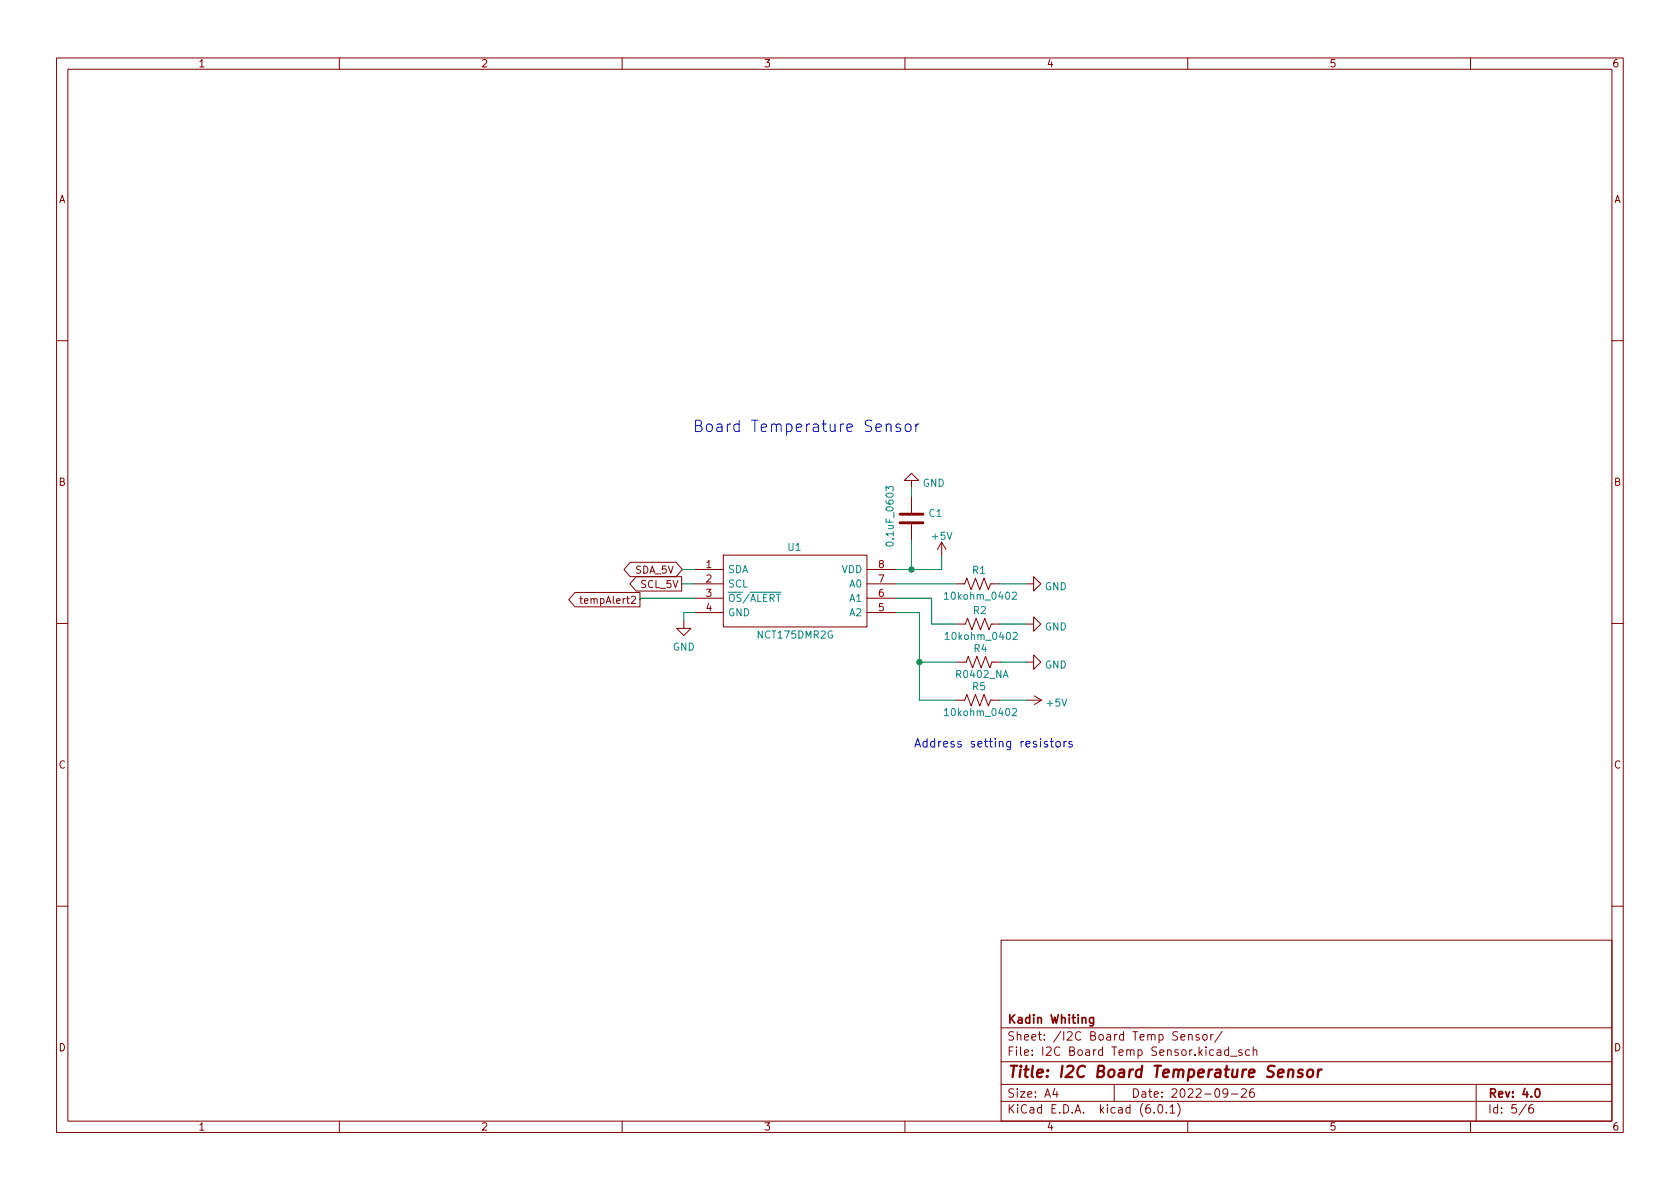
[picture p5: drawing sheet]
<svg xmlns="http://www.w3.org/2000/svg" width="297mm" height="210mm" viewBox="0 0 297 210" stroke-linecap="round" stroke-linejoin="round" font-family="sans-serif">
<g fill="none" stroke="#840000" stroke-width=".18">
<path d="M10 10.2h277v190.1h-277zM12 12.2h273v186.1h-273zM60 10.2v2M110 10.2v2M160 10.2v2M210 10.2v2M260 10.2v2M10 60.2h2M285 60.2h2M111.4 99.4h8.1l1.1 1.3-1.1 1.3h-8.1l-1.1-1.3zM127.9 98.2h25.4v12.7h-25.4zM161.2 85h1.2l-1.2-1.3-1.3 1.3h1.3v1.2"/>
<path d="M161.2 87.9v2.8M161.2 92.7v2.8M166.5 95.9l-.8 1.2M166.5 95.9v2.5M166.5 95.9l.8 1.2M10 110.2h2M101.7 104.8h11.5v2.5h-11.5l-1.1-1.3zM102.5 105.9h.5M102.7 105.4v1.1l.3 .2M112.5 102h8v2.5h-8l-1.1-1.3zM120.9 109.8v1.3h1.3l-1.3 1.3-1.3-1.3h1.3M122.8 103.2h5.1"/>
<path d="M122.8 100.7h5.1M122.8 105.8h5.1M122.8 108.3h5.1M153.3 103.2h5.1M153.3 100.7h5.1M153.3 105.8h5.1M153.3 108.3h5.1M169 103.2h1.6l.3-1 .8 2.1 .8-2.1 .7 2.1 .8-2.1 .8 2.1 .3-1.1h1.6M169.2 110.4h1.5l.4-1.1 .7 2.1 .8-2.1 .8 2.1 .7-2.1 .8 2.1 .4-1h1.5M169.3 117.1h1.5l.4-1 .8 2 .7-2 .8 2 .7-2 .8 2 .4-1h1.5M181.5 103.2h1.3v-1.2l1.2 1.2-1.2 1.3v-1.3M181.5 117.1h1.3v-1.3l1.2 1.3-1.2 1.3v-1.3"/>
<path d="M181.5 110.4h1.3v-1.3l1.2 1.3-1.2 1.2v-1.2M285 110.2h2M169 123.8h1.6l.3-1 .8 2 .8-2 .7 2 .8-2 .8 2 .3-1h1.6M181.6 123.8h2.5M182.9 123.1l1.2 .7M184.1 123.8l-1.2 .8M10 160.2h2M177 166.3h108v32h-108zM285 160.2h2M60 198.3v2M110 198.3v2M160 198.3v2"/>
<path d="M177 194.8h108M177 191.8h108M177 187.8h108M177 181.8h108M186.5 192.5l-.4 1h1M186.9 193v1M197 191.8v3M204.1 196.7v.1M204.9 195.4l.2-.1a.81 .81 0 0 1 .6 .7 .81 .81 0 0 1-.3 .8h-.2a.81 .81 0 0 1-.6-.6 .81 .81 0 0 1 .3-.8zM206.2 196.7v.1M206.9 195.8l.4-.5v1.5M206.9 196.8h.8"/>
<path d="M208.2 195.1a1.72 1.72 0 0 1 0 2.3M208.8 183.4l.7-.1-.1-.3-.4-.1-.2 .2 .1 .8h.5M210 198.3v2M210.1 183.1l.3-.2 .3 .1 .1 .9M210.1 182.9v1M212 183l-.4-.1-.2 .2 .1 .3 .5 .1v.4h-.6M212.7 183.1l.2-.2 .5 .2v.5l-.1 .3h-.4l-.2-.1zM214.1 182.9v1M214.5 182.9l-.3 .1-.1 .2M215.2 185.7h.6l.1 .9M215.9 186l-.5 .1a.29 .29 0 0 0-.3 .2 .29 .29 0 0 0 .3 .3h.5M216.1 182.4l-1.3 1.9"/>
<path d="M217.1 193.2l-.3 .3h-.3l-.3-.3 .2-.6 .4-.1 .2 .2a.99 .99 0 0 1-.4 1.3h-.2M217.2 185.7l-.4-.1-.3 .3v.4l.1 .3h.6M217.2 185.1v1.5M217.6 186.8h1.1M217.7 193.5h1.2M219.5 192.7l.6-.2 .2 .2 .1 .3-1 1h1M219.6 185.7l-.4-.1-.2 .2 .1 .3 .5 .1v.4h-.6M220.9 185.7l-.4-.1-.3 .3v.4l.2 .3h.5M221.6 185.8l.2-.2 .3 .1 .1 .9M221.6 185.1v1.5M221.6 192.5a.59 .59 0 0 0-.7 .7v.5l.2 .3h.4l.2-.1 .1-.5-.2-.2-.4-.1-.3 .3M260 198.3v2"/>
<path d="M261 191.8v6.5M269.9 195.3l-1.3 1.9M271 195.3a.6 .6 0 0 0-.7 .7v.5l.1 .3h.5l.2-.1 .1-.5-.2-.2-.4-.1-.3 .3"/>
</g>
<path d="M193.3 179.9v1.2l-.2 .3h-.4M193.3 180l-.4-.1-.3 .3v.4l.2 .3h.5M271.6 192.6l.2-.1a.82 .82 0 0 1 .6 .7 .82 .82 0 0 1-.3 .8h-.2a.81 .81 0 0 1-.6-.6 .81 .81 0 0 1 .3-.8z" fill="none" stroke="#840000" stroke-width=".3"/>
<path d="M227.8 189.3a.49 .49 0 0 1 .9 .1l-.1 1.1M227.9 189.1l-.2 1.4M230.3 189.2a.49 .49 0 0 0-.8 .3l.1 .2 .7 .2v.2l-.1 .3-.2 .1-.6-.1M231.3 189.3a.52 .52 0 0 1 .5-.2 .52 .52 0 0 1 .4 .4l-.1 .6a.55 .55 0 0 1-.5 .4 .55 .55 0 0 1-.5-.4zM233.1 189.1l-.2 1.4M233.7 189.1l-.4 .1-.2 .3" fill="none" stroke="#840000" stroke-width=".4"/>
<path d="M156.7 86.8v-.8l.4 .4 .2-.3h.5l.1 .1-.1 .6M167 105.1l.3-.4v1.3M167 106h.7M167.1 112.2l.4-.4v1.3M167.1 113.1h.7M179 104.8l.5-.1 .2 .4-.8 .9h.8M179.1 111.9l.5-.1 .3 .4-.8 .9h.8M167 125.6l.3-.3v1.3M167 126.6h.7M179 125.4l.5-.1 .2 .3-.8 1h.8" fill="none" stroke="#008484" stroke-width=".18"/>
<path d="M159.1 92.5h4.1M159.1 90.9h4.1" fill="none" stroke="#840000" stroke-width=".51"/>
<path d="M156.7 75.2a.5 .5 0 0 1 .9 .1v1M159.2 75.1l-.5-.1-.3 .3 .1 .2 .7 .2 .1 .2-.1 .3-.2 .1-.6-.1M160.1 75.2a.54 .54 0 0 1 .6-.2 .54 .54 0 0 1 .4 .4v.5a.54 .54 0 0 1-.5 .4 .54 .54 0 0 1-.6-.4zM161.9 75v1.3M162.5 75a.51 .51 0 0 0-.6 .4M185.2 131.2l-.4-.1-.2 .2 .1 .2 .5 .2v.3h-.6M185.7 131.1h.6M185.9 130.6v1.3l.4 .2M186.8 131.2l.2-.1 .4 .1 .1 .6-.2 .2-.3 .1-.2-.1zM188.1 131.1v1M188.5 131.1l-.2 .1-.2 .2M189.5 131.2l-.3-.1-.2 .2v.2l.5 .2v.3h-.5" fill="none" stroke="#0000c2" stroke-width=".18"/>
<g fill="none" stroke="#008400" stroke-width=".18">
<path d="M161.2 86.2v1.7M161.2 95.5v5.2M166.5 98.4v2.3h-8.1M120.5 103.2h2.3M120.6 100.7h2.2M122.8 105.8h-9.6v.2M122.8 108.3h-1.9v1.5M158.4 105.8h6.3v4.6h4.5M158.4 108.3h4.2v15.5h6.4M158.4 103.2h10.6M162.6 117.1h6.7M176.7 103.2h4.8"/>
<path d="M176.8 110.4h4.7M176.9 117.1h4.6M176.7 123.8h4.9"/>
</g>
<g fill="#008400" stroke="#008400" stroke-width=".18">
<circle cx="162.6" cy="117.1" r=".46"/>
<circle cx="161.2" cy="100.7" r=".46"/>
</g>
<text font-size="2.8" fill="#0000c2" x="122.4" y="76.4">Board Temperature Sensor</text>
<text font-size="2.8" fill="#840000" x="178" y="190.6">Title: I2C Board Temperature Sensor</text>
<text font-size="2.1" fill="#0000c2" x="161.5" y="132.2">Address setting resistors</text>
<g font-size="2.1" fill="#840000">
<text x="178" y="184">Sheet: /I2C Board Temp Sensor/</text>
<text x="178" y="181">Kadin Whiting</text>
<text x="178" y="186.7">File: I2C Board Temp Sensor.kicad_sch</text>
<text x="178" y="196.9">KiCad E.D.A. kicad (6.0.1)</text>
<text x="178" y="194.1">Size: A4</text>
<text x="200" y="194.1">Date: 2022-09-26</text>
<text x="263" y="194.1">Rev: 4.0</text>
<text x="263" y="196.9">Id: 5/6</text>
</g>
<g font-size="1.8" fill="#840000">
<text x="35" y="11.9">1</text>
<text x="85" y="11.9">2</text>
<text x="135" y="11.9">3</text>
<text x="185" y="11.9">4</text>
<text x="235" y="11.9">5</text>
<text x="285" y="11.9">6</text>
<text x="10.3" y="35.9">A</text>
<text x="285.3" y="35.9">A</text>
<text x="10.3" y="85.9">B</text>
<text x="285.3" y="85.9">B</text>
<text x="112.3" y="101.4">SDA_5V</text>
<text x="124.9" y="100.5">1</text>
<text x="155.3" y="100.5">8</text>
<text x="103.4" y="106.8">tempAlert2</text>
<text x="113.4" y="104">SCL_5V</text>
<text x="124.9" y="103">2</text>
<text x="124.9" y="105.5">3</text>
<text x="155.3" y="105.5">6</text>
<text x="155.3" y="103">7</text>
<text x="124.9" y="108.1">4</text>
<text x="155.3" y="108.1">5</text>
<text x="10.3" y="135.9">C</text>
<text x="285.3" y="135.9">C</text>
<text x="10.3" y="185.9">D</text>
<text x="285.3" y="185.9">D</text>
<text x="35" y="199.9">1</text>
<text x="85" y="199.9">2</text>
<text x="135" y="199.9">3</text>
<text x="185" y="199.9">4</text>
<text x="235" y="199.9">5</text>
<text x="285" y="199.9">6</text>
</g>
<g font-size="1.8" fill="#008484">
<text x="163.1" y="86.1">GND</text>
<text x="164.3" y="91.4">C1</text>
<text x="164.9" y="95.4">+5V</text>
<text x="128.7" y="101.3">SDA</text>
<text x="139.3" y="97.4">U1</text>
<text x="148.8" y="101.3">VDD</text>
<text x="158" y="96.1" transform="rotate(-90 158 96.1)">0.1uF_0603</text>
<text x="172" y="101.5">R1</text>
<text x="128.7" y="103.9">SCL</text>
<text x="128.7" y="106.4">~{OS}/~{ALERT}</text>
<text x="150.3" y="106.4">A1</text>
<text x="150.3" y="103.9">A0</text>
<text x="167.6" y="106">10kohm_0402</text>
<text x="184.7" y="104.4">GND</text>
<text x="128.7" y="109">GND</text>
<text x="134.1" y="112.9">NCT175DMR2G</text>
<text x="150.3" y="109">A2</text>
<text x="167.7" y="113.2">10kohm_0402</text>
<text x="172.1" y="108.6">R2</text>
<text x="184.7" y="111.5">GND</text>
<text x="118.9" y="115">GND</text>
<text x="169.2" y="119.9">R0402_NA</text>
<text x="172.2" y="115.3">R4</text>
<text x="184.7" y="118.2">GND</text>
<text x="172" y="122">R5</text>
<text x="185.2" y="124.9">+5V</text>
<text x="167.6" y="126.6">10kohm_0402</text>
</g>
</svg>
